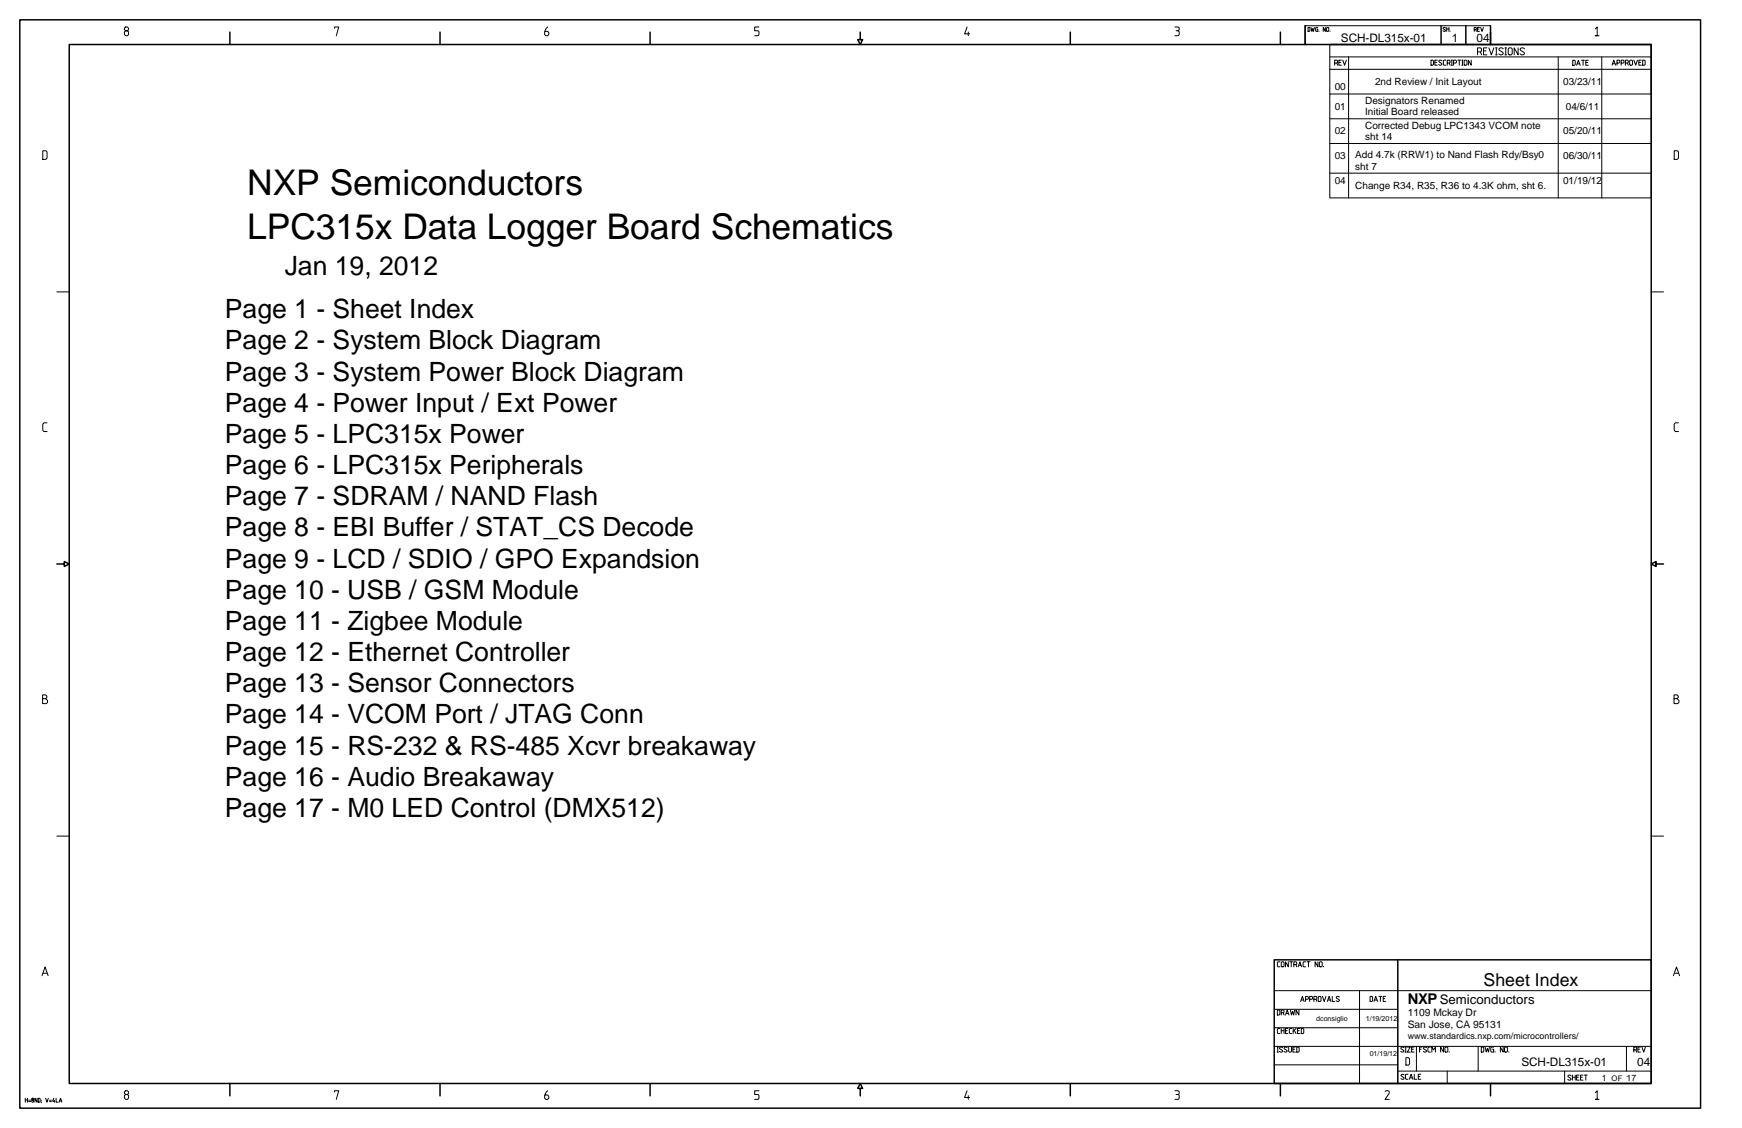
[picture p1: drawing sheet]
<svg xmlns="http://www.w3.org/2000/svg" width="432mm" height="279mm" viewBox="0 0 432 279" stroke-linecap="round" stroke-linejoin="round" font-family="sans-serif">
<g fill="none" stroke="#000" stroke-width=".37">
<path d="M4.9 4.9h416.6v269.6h-416.6zM17.2 11h392.1v257.4h-392.1zM57 8v3M109.1 8v3M161.1 8v3M213.2 8v1.8h-.6l.6 1.2 .6-1.2h-.6M265.3 8v3M317.4 8v3M323.5 6.4v4.6M329.6 11h79.7v12.3M357.2 6.4v4.6M363.3 6.4v4.6"/>
<path d="M369.5 6.4v4.6M14.1 139.7h1.8v.6l1.3-.6-1.3-.6v.6M410.5 139.7v.6l-1.2-.6 1.2-.6v.6h1.8M315.8 237.7h93.5v30.7h-93.5zM346.5 237.7v30.7M57 268.4v3M109.1 268.4v3M161.1 268.4v3M213.2 269.6h-.6l.6-1.2 .6 1.2h-.6v1.8M265.3 268.4v3M317.4 268.4v3M369.5 268.4v3"/>
</g>
<g fill="none" stroke="#000" stroke-width=".25">
<path d="M31.1 6.7l-.3 .3v.3l1.1 .6v.6l-.3 .3h-.5l-.3-.3v-.6l.3-.3h.5l.3-.3-.3-.6zM82.9 7v-.3h1.1l-.6 2.1M135.7 6.7a2.04 2.04 0 0 0-.7 1.8l.3 .3h.4l.3-.3v-.4l-.3-.3h-.6M188.1 6.7h-1v.9h.7l.3 .3-.1 .8-.9 .1M239.7 6.7l-.6 1.7h1.2M240 7.9v.9M291.2 6.7h.8a.55 .55 0 0 1 .2 .8l-.2 .1M291.5 7.6l.7 .1 .1 .8-.3 .3h-.8M324.2 6.8l.5 .1-.1 .9h-.4zM325 6.8l.2 1 .2-.7 .2 .7 .2-1M326.6 6.8l-.5 .1 .1 .9h.4v-.6h-.1M326.9 7.7v.1"/>
<path d="M328.5 6.8v1l-.5-1v1M329 6.8l.4 .1-.2 .9-.4-.2zM329.6 11v12.3M329.6 17.2h79.7M329.6 14.1h79.7M329.7 7.7v.1M330.8 15.6h.6l.2-.5-.2-.2h-.6v1.3M331.4 15.6l.2 .6M331.9 15.5h.4M332.5 14.9h-.6v1.3h.6M332.8 14.9l.5 1.3 .4-1.3M334.3 14.1v34.9"/>
<path d="M354.7 14.9l.6 .2v.9l-.1 .2h-.5zM355.7 15.5h.4M356.3 14.9h-.6v1.3h.6M357.4 15.1l-.5-.2-.3 .3 .7 .5v.3l-.4 .2-.3-.2M358.3 6.9h-.5v.2l.5 .5-.2 .2-.4-.2M358.4 14.9l-.6 .2v.9l.1 .2h.5M358.6 6.8v1M358.6 7.2h.6M358.7 15.6h.6l.1-.1-.1-.6h-.6v1.3M359.2 6.8v1M359.3 15.6l.1 .6M359.4 7.7v.1"/>
<path d="M359.7 16.2h.3M359.7 14.9h.3M359.9 14.9v1.3M360.3 15.6h.5l.2-.1v-.4l-.7-.2v1.3M361.4 14.9h.7M361.7 14.9v1.3M362.4 16.2h.2M362.4 14.9h.2M362.5 14.9v1.3M363.1 14.9l.5 .2v.9l-.1 .2-.6-.2v-.9zM364.7 14.9v1.3l-.7-1.3v1.3M365.4 7.3h.4v-.5h-.4v1"/>
<path d="M365.8 7.3l.2 .5M366.2 12.8h.8l.2-.2v-.5l-.2-.2h-.8v1.7M366.2 7.2h.4M366.7 6.8h-.5v1h.5M367 12.8l.2 .8M367 6.8l.3 1 .4-1M367.7 12.6h.6M368.6 11.9h-.9v1.7h.9M369.1 11.9l.6 1.7 .6-1.7M369.5 6.4h-46v4.6h46M370.7 13.6h.4M370.7 11.9h.4"/>
<path d="M370.9 11.9v1.7M372.6 12.1a.62 .62 0 0 0-1.1 .1l1 .8v.5a.7 .7 0 0 1-1-.2M373 13.6h.4M373 11.9h.4M373.2 11.9v1.7M374.1 11.9h.5l.2 .2v1.2l-.2 .3h-.5l-.3-.3v-1.2zM376.3 11.9v1.7l-1-1.7v1.7M377.9 12.1a.62 .62 0 0 0-1.1 .1l1 .8 .1 .2-.1 .3a.68 .68 0 0 1-1-.2M386.2 14.1v34.9M389.8 14.9l.7 .2v.9l-.2 .2h-.5zM390.8 16.2l.4-1.3 .5 1.3M391 15.8h.5"/>
<path d="M392 14.9h.7M392.4 14.9v1.3M393.1 15.5h.4M393.7 14.9h-.6v1.3h.6M395.5 7.2l.4-.5v2.1h-.4h.9M397 14.1v34.9M399.6 16.2l.4-1.3 .5 1.3M399.8 15.8h.5M400.8 15.6h.5l.2-.1-.2-.6h-.5v1.3M401.8 15.6h.6l.1-.1-.1-.6h-.6v1.3M402.9 15.6h.5l.2-.5-.2-.2h-.5v1.3M403.4 15.6l.2 .6"/>
<path d="M404.1 14.9l.6 .2v.9l-.2 .2h-.4l-.2-.2v-.9zM405 14.9l.4 1.3 .5-1.3M406.2 15.5h.5M406.8 14.9h-.6v1.3h.6M407.2 14.9l.6 .2v.9l-.2 .2h-.4zM10.6 37.3h.8l.3 .4v1.5l-.3 .3h-.8zM329.6 23.3h79.7v25.7h-79.7zM329.6 29.4h79.7M329.6 35.5h79.7M415 37.3h.8l.3 .4v1.5l-.3 .3h-.8zM329.6 42.9h79.7M14.1 72.3h3.1"/>
<path d="M409.3 72.3h3M11.7 104.7h-.8l-.3 .4v1.5l.3 .3h.8M416.1 104.7h-.8l-.3 .4v1.5l.3 .3h.8M10.6 173.1h.7l.3-.4v-.3l-.3-.3h-.7v2.2h.9l.3-.3v-.5l-.5-.4M415 173.1h.7l.3-.4v-.3l-.3-.3h-.7v2.2h.9l.3-.3v-.5l-.5-.4M14.1 207.1h3.1M409.3 207.1h3M317.2 238.2l-.6 .2v.9l.2 .2h.4M317.8 238.2l.5 .2v.9l-.2 .2-.5-.2v-.9zM319.3 238.2v1.3l-.7-1.3v1.3M319.7 238.2h.7M320.1 238.2v1.3"/>
<path d="M320.7 238.9h.5l.2-.5-.7-.2v1.3M321.2 238.9l.2 .6M321.8 239.5l.4-1.3 .4 1.3M321.9 239.1h.6M323.6 238.2l-.6 .2v.9l.2 .2h.4M324 238.2h.7M324.3 238.2v1.3M326.7 238.2v1.3l-.7-1.3v1.3M327.2 238.2l.5 .2v.9l-.1 .2-.6-.2v-.9zM328.1 239.4v.1M10.4 241.7l.8-2.2 .7 2.2M10.7 241.1h.9"/>
<path d="M315.8 245.4h93.5M315.8 254.6h30.7M315.8 250h30.7M315.8 259.2h93.5M316.6 259.4h.3M316.6 250.2l.6 .1v.9l-.1 .2h-.5zM316.7 259.4v1.2M317.2 254.8l-.6 .1v.9l.2 .2h.4M317.6 254.8v1.2M317.6 255.3h.7M317.6 250.9h.5l.2-.6-.2-.1h-.5v1.2M317.9 259.5l-.5-.1-.3 .2 .7 .6v.3l-.4 .1-.3-.2"/>
<path d="M318.1 250.9l.2 .5M318.3 254.8v1.2M318.6 255.3h.5M318.6 251.4l.5-1.2 .4 1.2M318.8 251h.5M319.1 259.5l-.6-.1-.2 .2 .7 .6v.3l-.5 .1-.2-.2M319.2 254.8h-.6v1.2h.6M319.4 259.4v1l.2 .2 .5-.2v-1M319.8 250.2l.3 1.2 .3-.9 .3 .9 .2-1.2M320.2 254.8l-.6 .1v.9l.2 .2h.4M320.5 259.9h.4M320.5 254.8v1.2"/>
<path d="M320.8 255.2l.4 .8M321.1 259.4h-.6v1.2h.6M321.2 254.8l-.7 .7M321.4 259.4l.6 .1v.9l-.1 .2h-.5zM321.6 255.3h.4M322 250.2v1.2l-.8-1.2v1.2M322.2 254.8h-.6v1.2h.6M322.4 248.1l.4-1.3 .5 1.3M322.6 254.8l.6 .1v.9l-.2 .2h-.4zM322.6 247.7h.5M323.6 247.5h.5l.2-.1-.2-.6h-.5v1.3M324.6 247.5h.6l.2-.5-.2-.2h-.6v1.3"/>
<path d="M325.7 247.5h.5l.2-.1v-.4l-.7-.2v1.3M326.2 247.5l.2 .6M326.9 246.8l.5 .2v.9l-.1 .2-.6-.2v-.9zM327.8 246.8l.4 1.3 .5-1.3M329 248.1l.5-1.3 .4 1.3M329.2 247.7h.5M330.2 246.8v1.3h.7M332 247l-.3-.2-.4 .1v.3l.7 .6-.3 .3-.5-.2M337 245.4v23M339.6 246.8l.6 .2v.9l-.1 .2h-.5zM340.6 248.1l.4-1.3 .5 1.3M340.7 247.7h.6"/>
<path d="M341.8 246.8h.7M342.2 246.8v1.3M342.9 247.4h.4M343.5 246.8h-.6v1.3h.6M348 259.5l-.3-.1-.4 .1v.3l.7 .5-.3 .3-.5-.2M348.3 259.4h.3M348.4 259.4v1.2M348.8 259.4h.8l-.8 1.2h.8M349.9 259.9h.5M350.5 259.4h-.6v1.2h.6M351.1 259.2v6.1M351.9 259.9h.4"/>
<path d="M352.5 259.4h-.6v1.2M353.6 259.5l-.5-.1-.3 .2 .8 .7a.45 .45 0 0 1-.3 .3 .45 .45 0 0 1-.5-.2M354.6 259.4l-.7 .1v.9l.2 .2h.5M357.8 259.4v1.2l-.7-1.2v1.2M358.3 259.4l.6 .1v.9l-.2 .2h-.4l-.1-.2v-.9zM366.4 259.2v6.1M367.2 259.4l.6 .1v.9l-.2 .2h-.4zM368.1 259.4l.3 1.2 .3-.9 .3 .9 .2-1.2M370.2 259.4l-.7 .1v.9l.2 .2h.5v-.7h-.2M372.6 259.4v1.2l-.7-1.2v1.2M373.1 259.4l.6 .1v.9l-.2 .2h-.4l-.2-.2v-.9zM403.2 259.2v6.1"/>
<path d="M406 259.9h.4M406.6 259.4h-.6v1.2h.6M407 259.4l.4 1.2 .5-1.2M414.8 241.7l.8-2.2 .7 2.2M415.1 241.1h.9M6.3 272v1M6.3 272.4h.5M6.8 272v1M7.1 272.9h.5M7.1 272.5h.5M8 272l-.1 .3 .4 .3-.1 .4h-.2l-.1-.4 .4-.4zM9.2 272v1l-.5-1v1"/>
<path d="M9.5 272l.4 .2-.1 .8h-.3zM10.2 272.9v.2M10.2 272.5v.1M11.3 272l.3 1 .4-1M12.3 272.9h.4M12.3 272.5h.4M13.3 272l-.2 .8h.5M13.5 272.6v.4M13.9 272v1h.5M14.6 273l.4-1 .3 1M14.8 272.7h.4M31.1 270.2l-.3 .6 .3 .3h.5l.3 .3v.6l-.3 .3h-.5l-.3-.3v-.6l.3-.3h.5l.3-.3-.3-.6z"/>
<path d="M82.9 270.5v-.3h1.1l-.6 2.1M135.7 270.2a2.03 2.03 0 0 0-.7 1.8l.3 .3h.4l.3-.3v-.4l-.3-.4h-.6M188.1 270.2h-1v.9h.7l.3 .3-.1 .8-.9 .1M239.7 270.2l-.6 1.6h1.2M240 271.4v.9M291.2 270.2h.8a.5 .5 0 0 1 .3 .4 .5 .5 0 0 1-.3 .5M291.5 271.1l.7 .1 .1 .8-.3 .3h-.8M315.8 263.8h30.7M316.6 260.6h.3M343.3 270.3l.8-.1 .3 .3v.3l-1.1 1.5h1.1M346.5 265.3h62.8M348.1 266.3l-.1-.1a.43 .43 0 0 0-.7 .2l.8 .7-.3 .2-.5-.2"/>
<path d="M348.3 260.6h.3M348.5 262h.6l.3 .3v1.2l-.3 .3h-.6zM349 266.1l-.6 .2v.8l.2 .2h.4M349.3 267.3l.5-1.2 .4 1.2M349.5 267h.6M350.6 266.1v1.2h.6M351.6 266.6h.4M352.2 266.1h-.6v1.2h.6M354.9 260.6v-1.2l.5 .7 .4-.7v1.2M358.7 265.3v3.1M359.2 260.5v.1M370.6 260.5v.1"/>
<path d="M374 260.5v.1M387.8 265.3v3.1M389.4 266.5l-.5-.2-.3 .3 .7 .5v.3l-.4 .1-.3-.2M389.8 266.3v1.2M389.8 266.8h.7M390.5 266.3v1.2M390.8 266.8h.4M391.4 266.3h-.6v1.2h.6M391.8 266.8h.4M392.4 266.3h-.6v1.2h.6M392.7 266.3h.7M393.1 266.3v1.2"/>
<path d="M395.5 270.6l.4-.4v2.1h-.4h.9M405 260.1h.5l.2-.6-.2-.1h-.5v1.2M405.5 260.1l.2 .5"/>
</g>
<g font-size="8.8">
<text x="61.3" y="48.3">NXP Semiconductors</text>
<text x="61.3" y="59.3">LPC315x Data Logger Board Schematics</text>
</g>
<g font-size="6.6">
<text x="70.6" y="68.1">Jan 19, 2012</text>
<text x="55.8" y="78.8">Page 1 - Sheet Index</text>
<text x="55.8" y="86.5">Page 2 - System Block Diagram</text>
<text x="55.8" y="94.3">Page 3 - System Power Block Diagram</text>
<text x="55.8" y="102">Page 4 - Power Input / Ext Power</text>
<text x="55.8" y="109.7">Page 5 - LPC315x Power</text>
<text x="55.8" y="117.4">Page 6 - LPC315x Peripherals</text>
<text x="55.8" y="125.1">Page 7 - SDRAM / NAND Flash</text>
<text x="55.8" y="132.9">Page 8 - EBI Buffer / STAT_CS Decode</text>
<text x="55.8" y="140.6">Page 9 - LCD / SDIO / GPO Expandsion</text>
<text x="55.8" y="148.3">Page 10 - USB / GSM Module</text>
<text x="55.8" y="156">Page 11 - Zigbee Module</text>
<text x="55.8" y="163.7">Page 12 - Ethernet Controller</text>
<text x="55.8" y="171.5">Page 13 - Sensor Connectors</text>
<text x="55.8" y="179.2">Page 14 - VCOM Port / JTAG Conn</text>
<text x="55.8" y="186.9">Page 15 - RS-232 &amp; RS-485 Xcvr breakaway</text>
<text x="55.8" y="194.6">Page 16 - Audio Breakaway</text>
<text x="55.8" y="202.3">Page 17 - M0 LED Control (DMX512)</text>
</g>
<text font-size="4.4" x="367.7" y="244.2">Sheet Index</text>
<text font-size="3.7" x="348.9" y="248.7">NXP</text>
<text font-size="3.3" x="356.9" y="248.8">Semiconductors</text>
<g font-size="2.9">
<text x="332.4" y="10.5">SCH-DL315x-01</text>
<text x="359.9" y="10.5">1</text>
<text x="366" y="10.5">04</text>
<text x="377.1" y="264.1">SCH-DL315x-01</text>
<text x="405.8" y="264.1">04</text>
</g>
<g font-size="2.5">
<text x="330.9" y="22.2">00</text>
<text x="340.8" y="21">2nd Review / Init Layout</text>
<text x="387.5" y="21">03/23/11</text>
<text x="330.9" y="27.2">01</text>
<text x="338.4" y="25.7">Designators Renamed</text>
<text x="338.4" y="28.6">Initial Board released</text>
<text x="388.1" y="27.2">04/6/11</text>
<text x="330.9" y="33.3">02</text>
<text x="338.4" y="31.8">Corrected Debug LPC1343 VCOM note</text>
<text x="338.4" y="34.7">sht 14</text>
<text x="387.5" y="33.3">05/20/11</text>
<text x="330.9" y="39.4">03</text>
<text x="335.9" y="39.2">Add 4.7k (RRW1) to Nand Flash Rdy/Bsy0</text>
<text x="387.5" y="39.4">06/30/11</text>
<text x="330.9" y="45.5">04</text>
<text x="335.9" y="46.8">Change R34, R35, R36 to 4.3K ohm, sht 6.</text>
<text x="335.9" y="42.1">sht 7</text>
<text x="387.5" y="45.5">01/19/12</text>
<text x="348.9" y="251.8">1109 Mckay Dr</text>
<text x="348.9" y="254.7">San Jose, CA 95131</text>
</g>
<g font-size="2.2">
<text x="348.9" y="257.5">www.standardics.nxp.com/microcontrollers/</text>
<text x="397" y="267.7">1</text>
<text x="403.2" y="267.7">17</text>
</g>
<text font-size="1.9" x="399.5" y="267.7">OF</text>
<g font-size="1.8">
<text x="326.3" y="253">dconsiglio</text>
<text x="338.6" y="253">1/19/2012</text>
<text x="339.5" y="261.6">01/19/12</text>
</g>
</svg>
